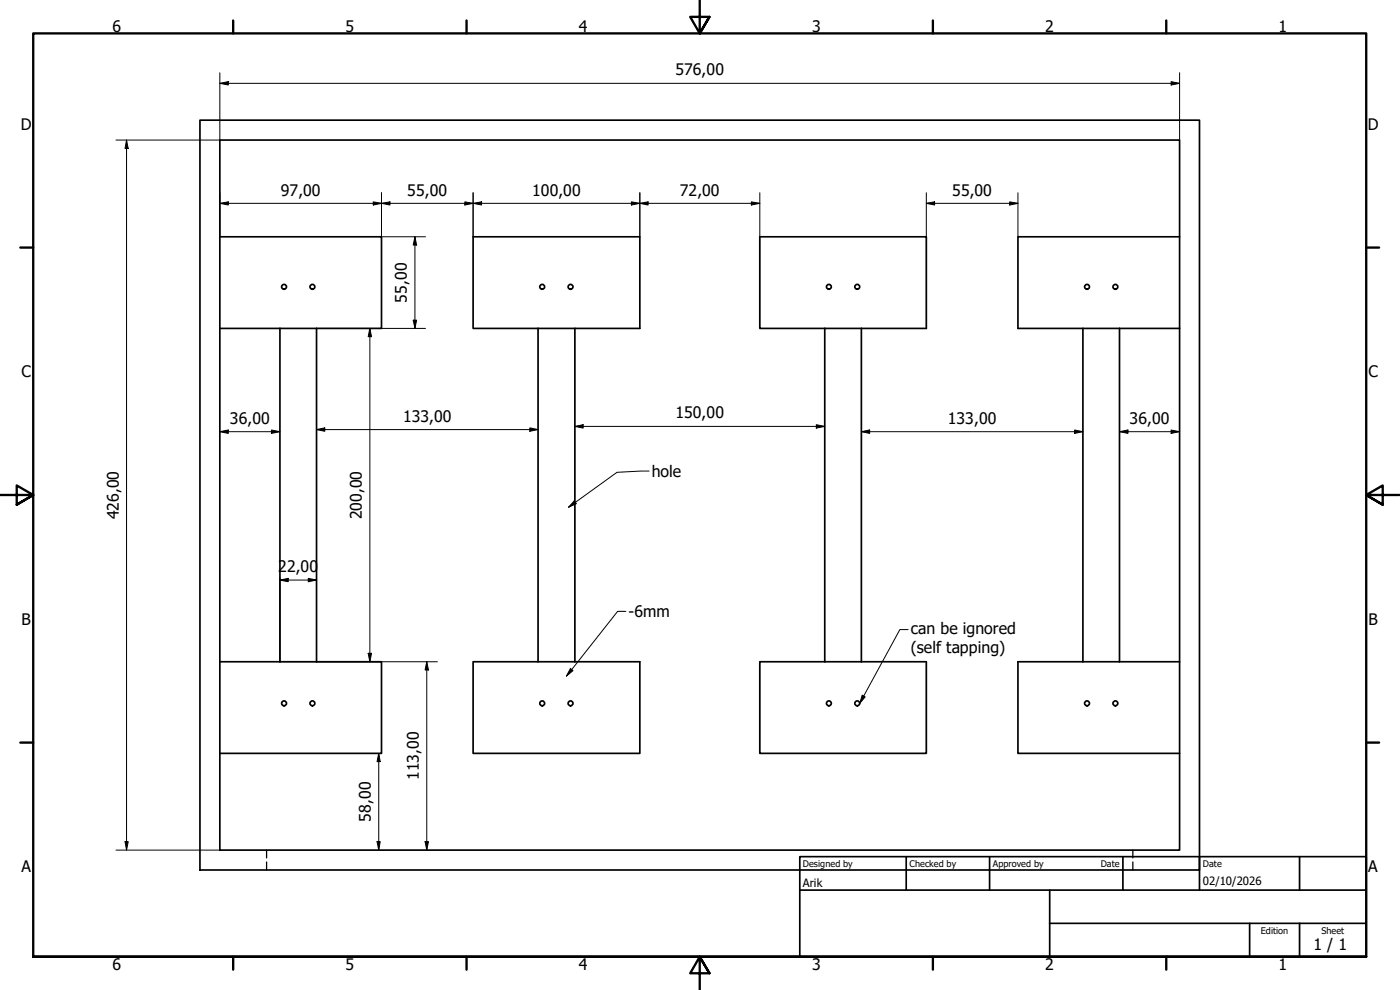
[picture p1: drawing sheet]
<svg xmlns="http://www.w3.org/2000/svg" width="420mm" height="297mm" viewBox="0 0 420 297" stroke-linecap="round" stroke-linejoin="round" font-family="sans-serif">
<!-- layer: Hidden (ISO) -->
<path d="M80 255.1v2.3M80 258.6v2.4M340 255.1v2.3M340 258.6v2.4" fill="none" stroke="#000" stroke-width=".38"/>
<!-- layer: Visible (ISO) -->
<g fill="none" stroke="#000" stroke-width=".51">
<path d="M60 36.1h300v224.9h-300zM66 42h288v213.1h-288zM66 71h48.5v27.5h-19.5M142 71h50v27.5h-50zM228 71h50v27.5h-50zM354 71h-48.5v27.5h48.5M66 98.5h29M84 98.5v100.1M95 98.5v100.1M161.5 98.5v100.1M172.5 98.5v100.1M247.5 98.5v100.1"/>
<path d="M258.5 98.5v100.1M325 98.5v100.1M336 98.5v100.1M66 198.6h29M95 198.6h19.5v27.4h-48.5M142 198.6h50v27.4h-50zM228 198.6h50v27.4h-50zM354 198.6h-48.5v27.4h48.5"/>
<circle cx="85.2" cy="86.1" r=".73"/>
<circle cx="93.8" cy="86.1" r=".73"/>
<circle cx="162.7" cy="86.1" r=".73"/>
<circle cx="171.2" cy="86.1" r=".73"/>
<circle cx="248.8" cy="86.1" r=".73"/>
<circle cx="257.3" cy="86.1" r=".73"/>
<circle cx="326.2" cy="86.1" r=".73"/>
<circle cx="334.7" cy="86.1" r=".73"/>
<circle cx="85.2" cy="211" r=".73"/>
<circle cx="93.8" cy="211" r=".73"/>
<circle cx="162.7" cy="211" r=".73"/>
<circle cx="171.2" cy="211" r=".73"/>
<circle cx="248.8" cy="211" r=".73"/>
<circle cx="257.3" cy="211" r=".73"/>
<circle cx="326.2" cy="211" r=".73"/>
<circle cx="334.7" cy="211" r=".73"/>
</g>
<!-- layer: Border (ISO) -->
<g fill="none" stroke="#000" stroke-width=".7">
<path d="M70 6.1v3.9M140 6.1v3.9M210 0v10l-2.9-4.9h5.8l-2.9 4.9 2.9-4.9M280 6.1v3.9M350 6.1v3.9M6.1 74.3h3.9M410 74.3h3.9M0 148.5h10l-5-2.8v5.7l5-2.9-5 2.9M420 148.5h-10l5-2.8v5.7l-5-2.9 5 2.9M6.1 222.8h3.9M410 222.8h3.9M10 287.1v-277.1h400v277.1h-400h400"/>
<path d="M70 287.1v3.8M140 287.1v3.8M212.9 292l-2.9-4.9 2.9 4.9h-5.8l2.9-4.9v9.9M280 287.1v3.8M350 287.1v3.8"/>
</g>
<!-- layer: Title (ISO) -->
<path d="M240 257h170v30.1h-170zM272 257v10.1M297 257v10.1M337 257v10.1M360 257v10.1M390 257v10.1M240 267.1h170M315 277h95M315 267.1v20M375 277v10.1M390 277v10.1" fill="none" stroke="#000" stroke-width=".51"/>
<!-- layer: Dimension (ISO) -->
<g fill="none" stroke="#000" stroke-width=".3">
<path d="M66 25l2.5-.5v1zM66 21.8v20.2h-31.2M66 25h288M351.5 24.5l2.5 .5-2.5 .5zM354 21.8v20.2M38 42l.5 2.6h-1zM38 42v213.1M66 57.8v13.2M114.5 57.8v13.2h13.2M142 57.8v13.2M192 57.8v13.2M228 57.8v13.2"/>
<path d="M278 57.8v13.2M305.5 57.8v13.2M66 61l2.5-.4v.9zM66 61h162M112 60.6l2.5 .4-2.5 .5zM114.5 61l2.5-.4v.9zM124.5 71l.5 2.5h-1zM124.5 71v27.5M139.5 60.6l2.5 .4-2.5 .5zM142 61l2.5-.4v.9zM189.5 60.6l2.5 .4-2.5 .5zM192 61l2.5-.4v.9z"/>
<path d="M225.5 60.6l2.5 .4-2.5 .5zM278 61l2.5-.4v.9zM278 61h27.5M303 60.6l2.5 .4-2.5 .5zM95 98.5h19.2M111 98.5l.5 2.5h-1zM111 98.5v100.1M114.5 98.5h13.2M124 96.1h1l-.5 2.4zM66 129.5l2.5-.5v1zM66 129.5h18M81.5 129l2.5 .5-2.5 .5z"/>
<path d="M95 128.9l2.5-.5v1zM95 128.9h66.5M159 128.4l2.5 .5-2.5 .5zM172.5 127.9l2.5-.5v1zM172.5 127.9h75M245 127.4l2.5 .5-2.5 .5zM258.5 129.5l2.5-.5v1zM258.5 129.5h66.5M322.5 129l2.5 .5-2.5 .5zM336 129.5l2.5-.5v1zM336 129.5h18M351.5 129l2.5 .5-2.5 .5z"/>
<path d="M84 174l2.5-.5v1zM84 173.3v25.3h47.3M84 174h11M92.5 173.5l2.5 .5-2.5 .5zM110.5 196h1l-.5 2.6zM128.1 198.6l.5 2.4h-1zM128.1 198.6v56.5M113.7 226l.4 2.5h-.9zM113.7 226v29.1M34.8 255.1h31.2M37.5 252.5h1l-.5 2.6zM113.2 252.5h.9l-.4 2.6z"/>
<path d="M127.6 252.5h1l-.5 2.6z"/>
</g>
<g fill="#000">
<path d="M66 25l2.5-.5v1zM351.5 24.5l2.5 .5-2.5 .5zM38 42l.5 2.6h-1zM66 61l2.5-.4v.9zM112 60.6l2.5 .4-2.5 .5zM114.5 61l2.5-.4v.9zM124.5 71l.5 2.5h-1zM139.5 60.6l2.5 .4-2.5 .5zM142 61l2.5-.4v.9zM189.5 60.6l2.5 .4-2.5 .5zM192 61l2.5-.4v.9zM225.5 60.6l2.5 .4-2.5 .5z"/>
<path d="M278 61l2.5-.4v.9zM303 60.6l2.5 .4-2.5 .5zM124 96.1h1l-.5 2.4zM111 98.5l.5 2.5h-1zM66 129.5l2.5-.5v1zM81.5 129l2.5 .5-2.5 .5zM95 128.9l2.5-.5v1zM159 128.4l2.5 .5-2.5 .5zM172.5 127.9l2.5-.5v1zM245 127.4l2.5 .5-2.5 .5zM258.5 129.5l2.5-.5v1zM322.5 129l2.5 .5-2.5 .5z"/>
<path d="M336 129.5l2.5-.5v1zM351.5 129l2.5 .5-2.5 .5zM84 174l2.5-.5v1zM92.5 173.5l2.5 .5-2.5 .5zM110.5 196h1l-.5 2.6zM128.1 198.6l.5 2.4h-1zM113.7 226l.4 2.5h-.9zM37.5 252.5h1l-.5 2.6zM113.2 252.5h.9l-.4 2.6zM127.6 252.5h1l-.5 2.6z"/>
</g>
<!-- layer: Symbol (ISO) -->
<path d="M172.3 150.3l.7 .8-2.4 1.1zM194.8 141.3l-9.6 .4-14.6 10.5M187.8 183.4h-2.4l-15.4 19.5M272.5 188.9h-2.4l-12.1 22.2M171.2 200.6l.8 .6-2 1.7zM258.8 208.6l.9 .5-1.7 2z" fill="none" stroke="#000" stroke-width=".3"/>
<path d="M172.3 150.3l.7 .8-2.4 1.1zM171.2 200.6l.8 .6-2 1.7zM258.8 208.6l.9 .5-1.7 2z" fill="#000"/>
<g font-size="4.8">
<text x="33.7" y="9.6">6</text>
<text x="103.7" y="9.6">5</text>
<text x="173.7" y="9.6">4</text>
<text x="243.7" y="9.6">3</text>
<text x="313.7" y="9.6">2</text>
<text x="383.7" y="9.6">1</text>
<text x="202.7" y="22.6">576,00</text>
<text x="6.2" y="38.9">D</text>
<text x="410.5" y="38.9">D</text>
<text x="84.3" y="58.7">97,00</text>
<text x="122.2" y="58.7">55,00</text>
<text x="159.7" y="58.7">100,00</text>
<text x="204" y="58.7">72,00</text>
<text x="285.8" y="58.7">55,00</text>
<text x="122.1" y="90.8" transform="rotate(-90 122.1 90.8)">55,00</text>
<text x="6.4" y="113.1">C</text>
<text x="410.7" y="113.1">C</text>
<text x="202.7" y="125.5">150,00</text>
<text x="69" y="127.1">36,00</text>
<text x="121" y="126.5">133,00</text>
<text x="284.5" y="127.1">133,00</text>
<text x="339" y="127.1">36,00</text>
<text x="195.6" y="143.1">hole</text>
<text x="35.6" y="155.8" transform="rotate(-90 35.6 155.8)">426,00</text>
<text x="108.6" y="155.8" transform="rotate(-90 108.6 155.8)">200,00</text>
<text x="83.5" y="171.6">22,00</text>
<text x="188.6" y="185.2">-6mm</text>
<text x="6.4" y="187.4">B</text>
<text x="273.3" y="190.2">can be ignored</text>
<text x="410.7" y="187.4">B</text>
<text x="273.3" y="196">(self tapping)</text>
<text x="125.7" y="234.1" transform="rotate(-90 125.7 234.1)">113,00</text>
<text x="111.3" y="246.5" transform="rotate(-90 111.3 246.5)">58,00</text>
<text x="6.4" y="261.7">A</text>
<text x="410.7" y="261.7">A</text>
<text x="394.2" y="285">1 / 1</text>
<text x="33.7" y="290.9">6</text>
<text x="103.7" y="290.9">5</text>
<text x="173.7" y="290.9">4</text>
<text x="243.7" y="290.9">3</text>
<text x="313.7" y="290.9">2</text>
<text x="383.7" y="290.9">1</text>
</g>
<g font-size="3.4">
<text x="241" y="266.1">Arik</text>
<text x="361" y="265.5">02/10/2026</text>
</g>
<g font-size="2.7">
<text x="241" y="260.1">Designed by</text>
<text x="273" y="260.1">Checked by</text>
<text x="298" y="260.1">Approved by</text>
<text x="330.3" y="260">Date</text>
<text x="361" y="260">Date</text>
<text x="378.4" y="280.1">Edition</text>
<text x="396.6" y="280.1">Sheet</text>
</g>
</svg>
